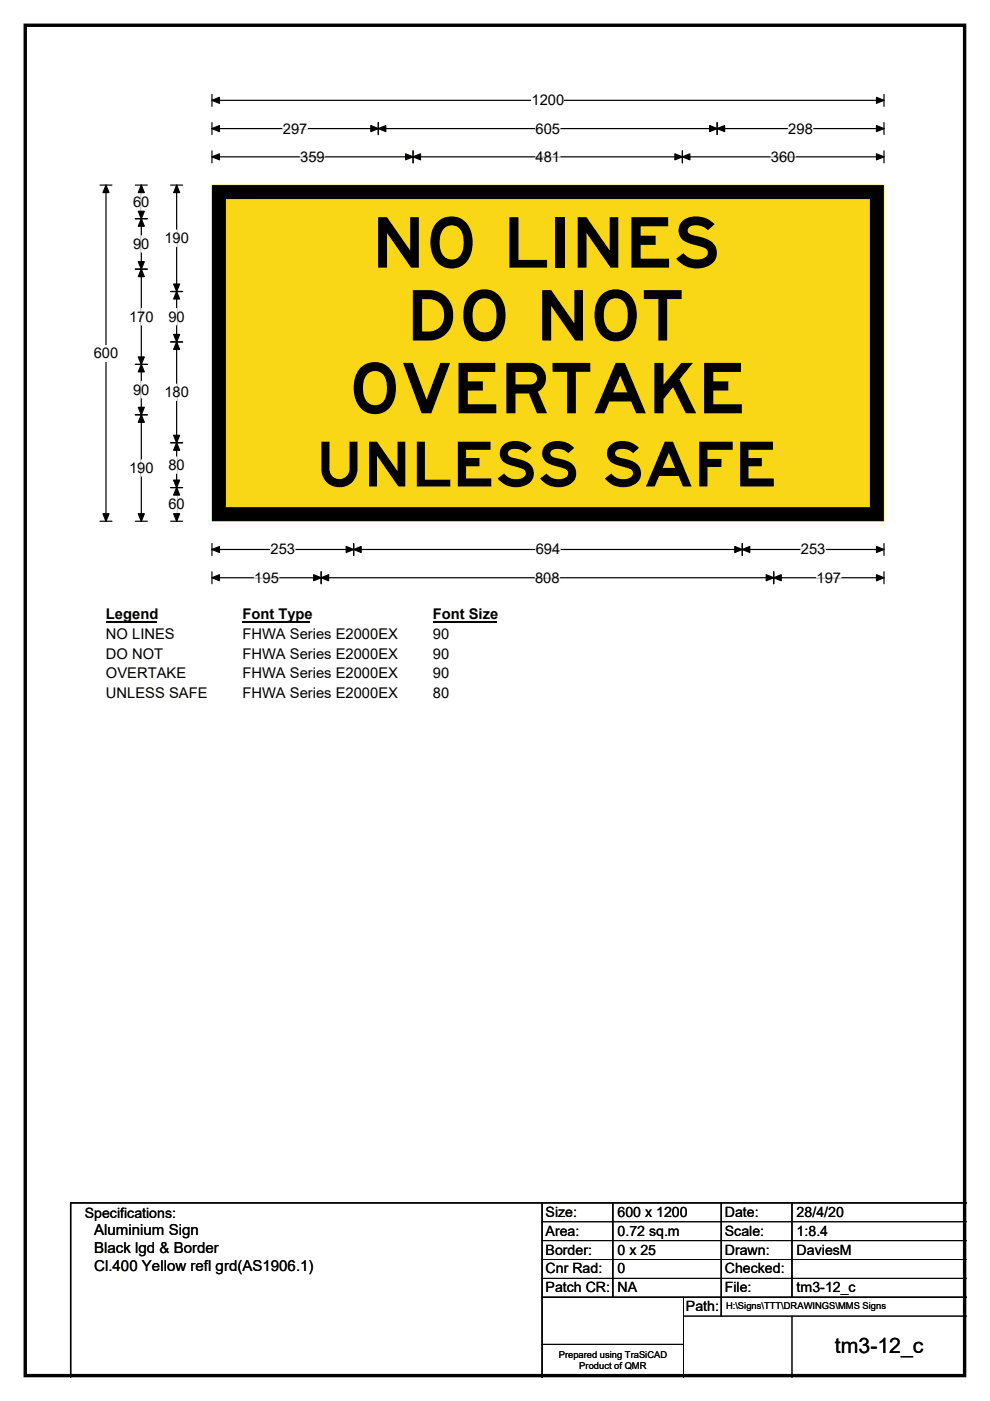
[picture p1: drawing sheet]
<svg xmlns="http://www.w3.org/2000/svg" width="210mm" height="297mm" viewBox="0 0 210 297" stroke-linecap="round" stroke-linejoin="round" font-family="sans-serif">
<path d="M5.4 5.4h199.2v286.3h-199.2z" fill="none" stroke="#000" stroke-width=".72"/>
<path d="M45 21.3h142.5M45 20v2.5M187.5 20v2.5" fill="none" stroke="#000" stroke-width=".25"/>
<path d="M45 21.3l1.5-.7v1.3zM185.9 20.6l1.6 .7-1.6 .6z" fill="#000" stroke="#000" stroke-width=".25"/>
<path d="M112.8 19.5h6.9v3.5h-6.9z" fill="#fff"/>
<g fill="none" stroke="#000" stroke-width=".25">
<path d="M21.2 39.2h2.5M22.5 39.2v71.3M45 27.3h142.5M45 26v2.5M45 32v2.5M45 33.3h142.5M80.2 26v2.5M87.6 32v2.5M144.7 32v2.5M152.1 26v2.5M187.5 26v2.5M187.5 32v2.5"/>
<path d="M21.2 110.5h2.5M45 115.2v2.6M45 116.5h142.5M75 115.2v2.6M157.4 115.2v2.6M187.5 115.2v2.6M45 121.2v2.6M45 122.5h142.5M68.1 121.2v2.6M164.1 121.2v2.6M187.5 121.2v2.6"/>
</g>
<g fill="#000" stroke="#000" stroke-width=".25">
<path d="M22.5 39.2l.6 1.6h-1.3zM45 27.3l1.5-.7v1.3zM45 33.3l1.5-.7v1.3zM80.2 27.3l1.6-.7v1.3zM78.7 26.6l1.5 .7-1.5 .6zM87.6 33.3l1.6-.7v1.3zM86 32.6l1.6 .7-1.6 .6zM143.2 32.6l1.5 .7-1.5 .6zM144.7 33.3l1.6-.7v1.3zM150.5 26.6l1.6 .7-1.6 .6zM152.1 27.3l1.6-.7v1.3zM185.9 26.6l1.6 .7-1.6 .6z"/>
<path d="M185.9 32.6l1.6 .7-1.6 .6zM21.8 108.9h1.3l-.6 1.6zM45 116.5l1.5-.6v1.2zM75 116.5l1.6-.6v1.2zM73.4 115.9l1.6 .6-1.6 .6zM155.9 115.9l1.5 .6-1.5 .6zM157.4 116.5l1.6-.6v1.2zM185.9 115.9l1.6 .6-1.6 .6zM45 122.5l1.5-.6v1.2zM68.1 122.5l1.6-.6v1.2zM66.5 121.9l1.6 .6-1.6 .6zM162.5 121.9l1.6 .6-1.6 .6z"/>
<path d="M164.1 122.5l1.6-.6v1.2zM185.9 121.9l1.6 .6-1.6 .6z"/>
</g>
<path d="M60 27.3h5.2M63.7 33.3h5.2M113.6 27.3h5.2M113.6 33.3h5.2M163.5 33.3h5.2M167.2 27.3h5.2M57.4 116.5h5.2M113.6 116.5h5.2M169.9 116.5h5.2M53.9 122.5h5.2M113.5 122.5h5.2M173.2 122.5h5.2" fill="none" stroke="#fff" stroke-width=".25"/>
<path d="M19.9 73.2h5.2v3.4h-5.2z" fill="#fff"/>
<g fill="none" stroke="#000" stroke-width=".25">
<path d="M28.7 39.2h2.5M30 39.2v71.3M36.2 39.2h2.5M37.5 39.2v71.3M28.7 46.4h2.5M28.7 57.1h2.5M28.7 77.3h2.5M36.2 61.8h2.5M36.2 72.5h2.5M28.7 87.9h2.5M36.2 93.9h2.5M28.7 110.5h2.5"/>
<path d="M36.2 110.5h2.5M36.2 103.4h2.5"/>
</g>
<g fill="#000" stroke="#000" stroke-width=".25">
<path d="M30 39.2l.6 1.6h-1.3zM37.5 39.2l.6 1.6h-1.3zM30 46.4l.6 1.6h-1.3zM29.3 55.5h1.3l-.6 1.6zM29.3 44.8h1.3l-.6 1.6zM30 57.1l.6 1.6h-1.3zM29.3 75.7h1.3l-.6 1.6zM30 77.3l.6 1.5h-1.3zM37.5 61.8l.6 1.6h-1.3zM36.8 70.9h1.3l-.6 1.6zM36.8 60.2h1.3l-.6 1.6zM37.5 72.5l.6 1.6h-1.3z"/>
<path d="M29.3 86.4h1.3l-.6 1.5zM30 87.9l.6 1.6h-1.3zM36.8 92.3h1.3l-.6 1.6zM37.5 93.9l.6 1.6h-1.3zM29.3 108.9h1.3l-.6 1.6zM36.8 101.8h1.3l-.6 1.6zM37.5 103.4l.6 1.6h-1.3zM36.8 108.9h1.3l-.6 1.6z"/>
</g>
<path d="M30 41.1v3.5M30 50v3.5M37.5 48.8v3.5M30 65.4v3.5M37.5 65.4v3.5M30 80.9v3.4M30 97.5v3.5M37.5 81.4v3.5M37.5 96.9v3.5M37.5 105.2v3.5" fill="none" stroke="#fff" stroke-width=".25"/>
<path d="M22.5 128.5h10.7v3.5h-10.7z" fill="#fff"/>
<path d="M22.5 131.8h10.7" fill="none" stroke="#000" stroke-width=".32"/>
<path d="M51.4 128.5h14.4v3.5h-14.4z" fill="#fff"/>
<path d="M51.4 131.8h14.4" fill="none" stroke="#000" stroke-width=".32"/>
<path d="M91.8 128.5h13.5v3.5h-13.5z" fill="#fff"/>
<path d="M91.8 131.8h13.5" fill="none" stroke="#000" stroke-width=".32"/>
<g fill="#fff">
<path d="M22.5 132.7h14.5v3.5h-14.5z"/>
<path d="M51.4 132.7h32.9v3.5h-32.9z"/>
<path d="M91.8 132.7h3.5v3.5h-3.5z"/>
<path d="M22.5 136.9h12.1v3.5h-12.1z"/>
<path d="M51.4 136.9h32.9v3.5h-32.9z"/>
<path d="M91.8 136.9h3.5v3.5h-3.5z"/>
<path d="M22.5 141.1h16.9v3.4h-16.9z"/>
<path d="M51.4 141.1h32.9v3.4h-32.9z"/>
<path d="M91.8 141.1h3.5v3.4h-3.5z"/>
<path d="M22.5 145.2h21.4v3.5h-21.4z"/>
<path d="M51.4 145.2h32.9v3.5h-32.9z"/>
<path d="M91.8 145.2h3.5v3.5h-3.5z"/>
</g>
<path d="M45 39.3h142.5v71.2h-142.5z" fill="#fad716"/>
<path d="M45 39.2h142.5v71.3h-142.5z" fill="none" stroke="#fad716" stroke-width=".21"/>
<path d="M46.4 40.7h139.6v68.3h-139.6z" fill="none" stroke="#000" stroke-width="3"/>
<path d="M115 255v37M130 255v20M153 255v24M168 255v20M205 255h-190v37M115 275h90" fill="none" stroke="#000" stroke-width=".3"/>
<path d="M115 259h90M115 263h90M115 267h90M115 271h90M145 279h60M145 275v17M168 279v13M115 285h30" fill="none" stroke="#000" stroke-width=".21"/>
<g font-size="14.8">
<text x="78.8" y="56.7">NO LINES</text>
<text x="86.2" y="72.2">DO NOT</text>
<text x="74" y="87.6">OVERTAKE</text>
</g>
<text font-size="13.2" x="66.9" y="103.1">UNLESS SAFE</text>
<text font-size="4.5" x="177.1" y="286.9">tm3-12_c</text>
<g font-size="3.2">
<text x="20" y="261.9">Aluminium Sign</text>
<text x="20" y="265.7">Black lgd &amp; Border</text>
<text x="20" y="269.6">Cl.400 Yellow refl grd(AS1906.1)</text>
</g>
<g font-size="3.1">
<text x="112.8" y="22.3">1200</text>
<text x="60" y="28.3">297</text>
<text x="113.6" y="28.3">605</text>
<text x="167.2" y="28.3">298</text>
<text x="63.7" y="34.3">359</text>
<text x="113.6" y="34.3">481</text>
<text x="163.5" y="34.3">360</text>
<text x="28.2" y="43.9">60</text>
<text x="28.2" y="52.8">90</text>
<text x="34.9" y="51.6">190</text>
<text x="27.4" y="68.2">170</text>
<text x="35.7" y="68.2">90</text>
<text x="19.9" y="75.9">600</text>
<text x="28.2" y="83.7">90</text>
<text x="34.9" y="84.2">180</text>
<text x="27.4" y="100.3">190</text>
<text x="35.7" y="99.7">80</text>
<text x="35.7" y="108">60</text>
<text x="57.4" y="117.6">253</text>
<text x="113.6" y="117.6">694</text>
<text x="169.9" y="117.6">253</text>
<text x="53.9" y="123.5">195</text>
<text x="113.5" y="123.5">808</text>
<text x="173.2" y="123.5">197</text>
<text x="22.5" y="131.3">Legend</text>
<text x="51.4" y="131.3">Font Type</text>
<text x="91.8" y="131.3">Font Size</text>
<text x="22.5" y="135.5">NO LINES</text>
<text x="51.4" y="135.5">FHWA Series E2000EX</text>
<text x="91.8" y="135.5">90</text>
<text x="22.5" y="139.7">DO NOT</text>
<text x="22.5" y="143.8">OVERTAKE</text>
<text x="51.4" y="139.7">FHWA Series E2000EX</text>
<text x="51.4" y="143.8">FHWA Series E2000EX</text>
<text x="91.8" y="139.7">90</text>
<text x="91.8" y="143.8">90</text>
<text x="22.5" y="148">UNLESS SAFE</text>
<text x="51.4" y="148">FHWA Series E2000EX</text>
<text x="91.8" y="148">80</text>
</g>
<g font-size="3">
<text x="115.7" y="258">Size:</text>
<text x="131" y="258">600 x 1200</text>
<text x="153.7" y="258">Date:</text>
<text x="169" y="258">28/4/20</text>
<text x="18" y="258.2">Specifications:</text>
<text x="115.7" y="262">Area:</text>
<text x="131" y="262">0.72 sq.m</text>
<text x="153.7" y="262">Scale:</text>
<text x="169" y="262">1:8.4</text>
<text x="115.7" y="266">Border:</text>
<text x="115.7" y="270">Cnr Rad:</text>
<text x="131" y="266">0 x 25</text>
<text x="131" y="270">0</text>
<text x="153.7" y="266">Drawn:</text>
<text x="153.7" y="270">Checked:</text>
<text x="169" y="266">DaviesM</text>
<text x="115.7" y="274">Patch CR:</text>
<text x="131" y="274">NA</text>
<text x="153.7" y="274">File:</text>
<text x="169" y="274">tm3-12_c</text>
<text x="145.5" y="278">Path:</text>
</g>
<g font-size="2">
<text x="154" y="277.6">H:\Signs\TTT\DRAWINGS\MMS Signs</text>
<text x="118.5" y="287.8">Prepared using TraSiCAD</text>
<text x="122.9" y="290.2">Product of QMR</text>
</g>
</svg>
